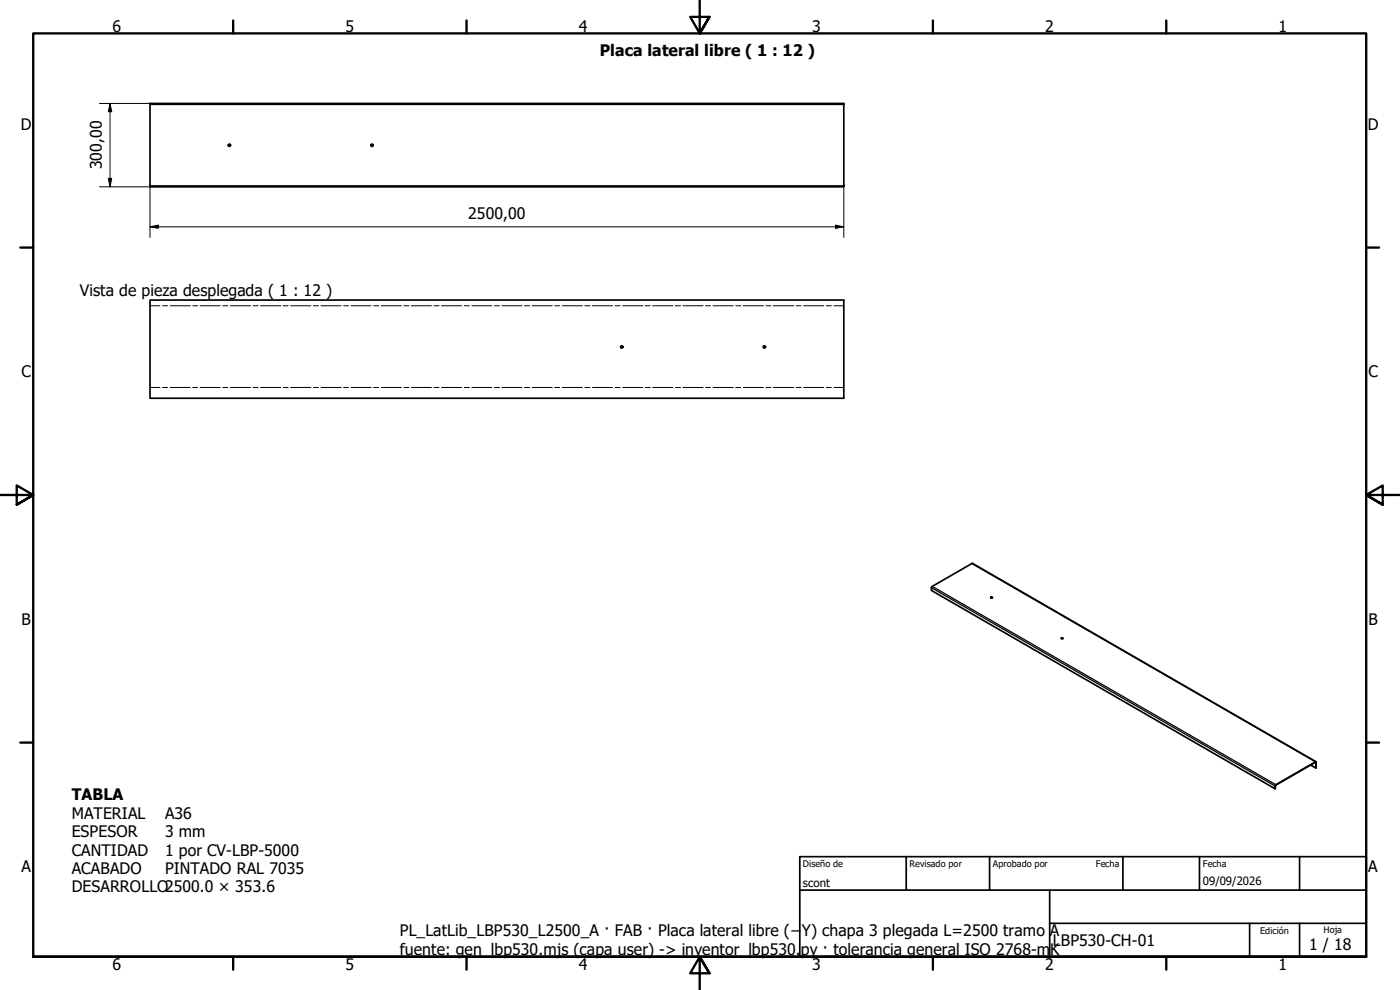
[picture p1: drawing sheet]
<svg xmlns="http://www.w3.org/2000/svg" width="420mm" height="297mm" viewBox="0 0 420 297" stroke-linecap="round" stroke-linejoin="round" font-family="sans-serif">
<!-- layer: Visible (ISO) -->
<g fill="none" stroke="#000" stroke-width=".51">
<path d="M45 31.3h208.2v-.3h-208.2v24.8M253.2 31.3v24.5M45 55.8h208.2v.3h-208.2zM45 90h208.2v29.5h-208.2zM297.4 179.2l.5 .1-.5 .1zM297.4 179.4h.4M318.5 191.6h.5M393.3 229.5l1.6 .9M394.9 228.5l-103.1-59.5-12.2 7.1-.1 1.1 103.2 59.5 .1-1.3 12.2-6.8-.1 1.8-.1-1.7-12 6.9-.1 1.1"/>
<circle cx="68.9" cy="43.6" r=".35"/>
<circle cx="111.7" cy="43.6" r=".35"/>
<circle cx="186.6" cy="104.1" r=".35"/>
<circle cx="229.4" cy="104.1" r=".35"/>
<circle cx="318.8" cy="191.5" r=".23"/>
</g>
<!-- layer: Eje de pliegue (ISO) -->
<g fill="none" stroke="#000" stroke-width=".3">
<path d="M45 91.7h3M48.8 91.7h1.5M51.1 91.7h6M57.8 91.7h1.5M60.1 91.7h6M66.9 91.7h1.5M69.2 91.7h6M75.9 91.7h1.6M78.2 91.7h6.1M85 91.7h1.5M87.2 91.7h6.1M94 91.7h1.6"/>
<path d="M96.3 91.7h6.1M103.1 91.7h1.5M105.3 91.7h6.1M112.1 91.7h1.6M114.4 91.7h6.1M121.2 91.7h1.5M123.4 91.7h6.1M130.2 91.7h1.6M132.5 91.7h6.1M139.3 91.7h1.5M141.6 91.7h6M148.4 91.7h1.5"/>
<path d="M150.6 91.7h6.1M157.4 91.7h1.5M159.7 91.7h6M166.5 91.7h1.5M168.7 91.7h6.1M175.5 91.7h1.5M177.8 91.7h6M184.6 91.7h1.5M186.9 91.7h6M193.6 91.7h1.5M195.9 91.7h6M202.7 91.7h1.5"/>
<path d="M205 91.7h6M211.8 91.7h1.4M214 91.7h6M220.8 91.7h1.5M223.1 91.7h6M229.9 91.7h1.5M232.1 91.7h6.1M238.9 91.7h1.5M241.2 91.7h6M248 91.7h1.5M250.3 91.7h2.9M45 116.3h3"/>
<path d="M48.8 116.3h1.5M51.1 116.3h6M57.8 116.3h1.5M60.1 116.3h6M66.9 116.3h1.5M69.2 116.3h6M75.9 116.3h1.6M78.2 116.3h6.1M85 116.3h1.5M87.2 116.3h6.1M94 116.3h1.6M96.3 116.3h6.1"/>
<path d="M103.1 116.3h1.5M105.3 116.3h6.1M112.1 116.3h1.6M114.4 116.3h6.1M121.2 116.3h1.5M123.4 116.3h6.1M130.2 116.3h1.6M132.5 116.3h6.1M139.3 116.3h1.5M141.6 116.3h6M148.4 116.3h1.5M150.6 116.3h6.1"/>
<path d="M157.4 116.3h1.5M159.7 116.3h6M166.5 116.3h1.5M168.7 116.3h6.1M175.5 116.3h1.5M177.8 116.3h6M184.6 116.3h1.5M186.9 116.3h6M193.6 116.3h1.5M195.9 116.3h6M202.7 116.3h1.5M205 116.3h6"/>
<path d="M211.8 116.3h1.4M214 116.3h6M220.8 116.3h1.5M223.1 116.3h6M229.9 116.3h1.5M232.1 116.3h6.1M238.9 116.3h1.5M241.2 116.3h6M248 116.3h1.5M250.3 116.3h2.9"/>
</g>
<!-- layer: Visible fina (ISO) -->
<path d="M279.5 176.3l103.3 59.5M279.8 175.9l103.1 59.7M291.7 169.1l103.3 59.6" fill="none" stroke="#000" stroke-width=".38"/>
<!-- layer: Borde (ISO) -->
<g fill="none" stroke="#000" stroke-width=".7">
<path d="M70 6.1v3.9M140 6.1v3.9M210 0v10l-2.9-4.9h5.8l-2.9 4.9 2.9-4.9M280 6.1v3.9M350 6.1v3.9M6.1 74.3h3.9M410 74.3h3.9M0 148.5h10l-5-2.8v5.7l5-2.9-5 2.9M420 148.5h-10l5-2.8v5.7l-5-2.9 5 2.9M6.1 222.8h3.9M410 222.8h3.9M10 287.1v-277.1h400v277.1h-400h400"/>
<path d="M70 287.1v3.8M140 287.1v3.8M212.9 292l-2.9-4.9 2.9 4.9h-5.8l2.9-4.9v9.9M280 287.1v3.8M350 287.1v3.8"/>
</g>
<path d="M240 257h170v30.1h-170zM272 257v10.1M297 257v10.1M337 257v10.1M360 257v10.1M390 257v10.1M240 267.1h170M315 277h95M315 267.1v20M375 277v10.1M390 277v10.1" fill="none" stroke="#000" stroke-width=".51"/>
<!-- layer: Cota (ISO) -->
<path d="M29.8 31h15.2M33 31l.5 2.5h-1zM33 31v25.1M29.8 56.1h15.2M32.5 53.5h1l-.5 2.6zM45 55.5v15.7M253.2 55.5v15.7M45 68.1l2.5-.6v1zM45 68.1h208.2M250.8 67.5l2.4 .6-2.4 .4z" fill="none" stroke="#000" stroke-width=".3"/>
<path d="M33 31l.5 2.5h-1zM32.5 53.5h1l-.5 2.6zM45 68.1l2.5-.6v1zM250.8 67.5l2.4 .6-2.4 .4z" fill="#000"/>
<g font-size="4.8">
<text x="33.7" y="9.6">6</text>
<text x="103.7" y="9.6">5</text>
<text x="173.7" y="9.6">4</text>
<text x="243.7" y="9.6">3</text>
<text x="313.7" y="9.6">2</text>
<text x="383.7" y="9.6">1</text>
<text x="180" y="16.7">Placa lateral libre ( 1 : 12 )</text>
<text x="6.2" y="38.9">D</text>
<text x="410.5" y="38.9">D</text>
<text x="30.6" y="50.8" transform="rotate(-90 30.6 50.8)">300,00</text>
<text x="140.5" y="65.6">2500,00</text>
<text x="24" y="88.7">Vista de pieza desplegada ( 1 : 12 )</text>
<text x="6.4" y="113.1">C</text>
<text x="410.7" y="113.1">C</text>
<text x="6.4" y="187.4">B</text>
<text x="410.7" y="187.4">B</text>
<text x="21.5" y="240.1">TABLA</text>
<text x="21.5" y="245.7">MATERIAL</text>
<text x="49.5" y="245.7">A36</text>
<text x="21.5" y="251.2">ESPESOR</text>
<text x="49.5" y="251.2">3 mm</text>
<text x="21.5" y="256.7">CANTIDAD</text>
<text x="49.5" y="256.7">1 por CV-LBP-5000</text>
<text x="6.4" y="261.7">A</text>
<text x="21.5" y="262.2">ACABADO</text>
<text x="49.5" y="262.2">PINTADO RAL 7035</text>
<text x="410.7" y="261.7">A</text>
<text x="21.5" y="267.7">DESARROLLO2500.0 × 353.6</text>
<text x="120" y="280.7">PL_LatLib_LBP530_L2500_A · FAB · Placa lateral libre (−</text>
<text x="240.6" y="280.7">Y) chapa 3 plegada L=2500 tramo</text>
<text x="315.1" y="280.7">A</text>
<text x="120" y="286.4">fuente: gen_lbp530.mjs (capa user) -&gt; inventor_lbp530.</text>
<text x="240.3" y="286.4">py · tolerancia general ISO 2768-m</text>
<text x="315.2" y="286.4">K</text>
<text x="316" y="283.8">LBP530-CH-01</text>
<text x="392.9" y="285">1 / 18</text>
<text x="33.7" y="290.9">6</text>
<text x="103.7" y="290.9">5</text>
<text x="173.7" y="290.9">4</text>
<text x="243.7" y="290.9">3</text>
<text x="313.7" y="290.9">2</text>
<text x="383.7" y="290.9">1</text>
</g>
<g font-size="3.4">
<text x="241" y="266">scont</text>
<text x="361" y="265.5">09/09/2026</text>
</g>
<g font-size="2.7">
<text x="241" y="260.2">Diseño de</text>
<text x="273" y="260.1">Revisado por</text>
<text x="298" y="260.1">Aprobado por</text>
<text x="328.9" y="260.1">Fecha</text>
<text x="361" y="260.1">Fecha</text>
<text x="378.2" y="280.3">Edición</text>
<text x="397.2" y="280">Hoja</text>
</g>
</svg>
